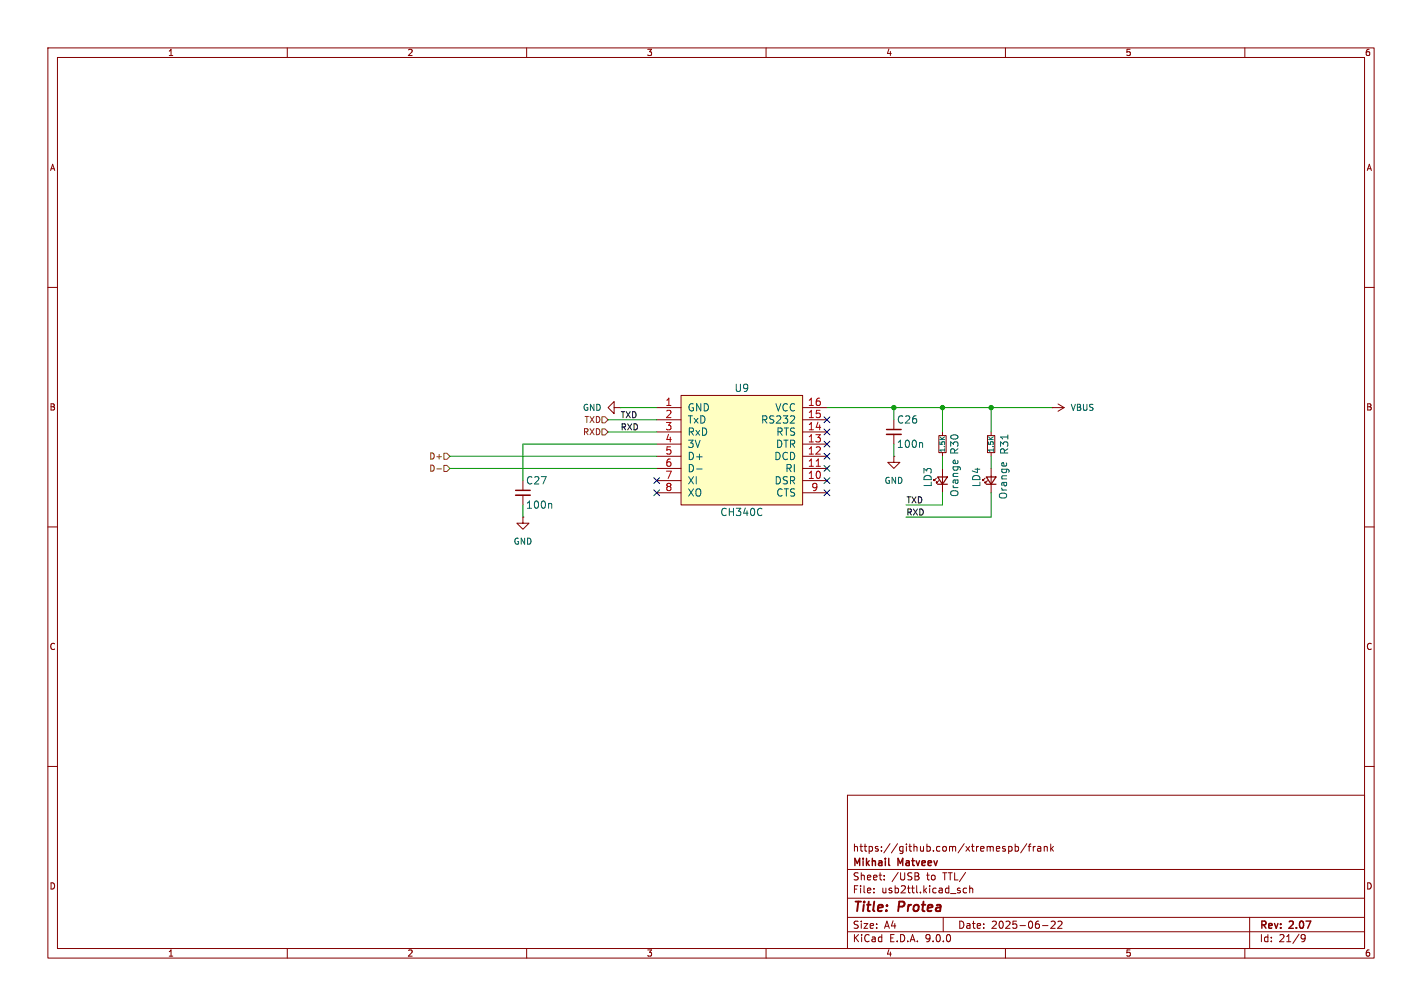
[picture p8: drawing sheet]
<svg xmlns="http://www.w3.org/2000/svg" width="297mm" height="210mm" viewBox="0 0 297 210" stroke-linecap="round" stroke-linejoin="round" font-family="sans-serif">
<g fill="none" stroke="#840000" stroke-width=".21">
<path d="M10 10h277v190h-277zM12 12h273v186h-273zM60 10v2M110 10v2M160 10v2M210 10v2M260 10v2M10 60h2M285 60h2M128.3 85.1v-1.3l-1.3 1.3 1.3 1.3v-1.3h1.2M129.5 85.1h.1M186.7 95.3v1.2h1.3l-1.3 1.3-1.3-1.3h1.3"/>
<path d="M186.7 95.3h.1M186.7 87.6v2.1M186.7 90.7v2M10 110h2M109.2 108v1.2h1.3l-1.3 1.3-1.3-1.3h1.3M109.2 108h.1M109.2 100.3v2.1M109.2 103.4v2M285 110h2M10 160h2M177 166h108v32h-108zM210.7 176.8l.4-.1 .3 .3-.2 .6h-.5"/>
<path d="M212 176.8l.5-.1 .2 .3-.1 .6h-.6M212 176.2v1.5M214.5 176.1l-1.3 2M214.7 176.7h.6M215.3 176.2l-.3 .2v1.3M215.8 176.7v1M216.2 176.7l-.4 .3M216.7 176.8h.6l.1 .9M217.4 177.1h-.5l-.2 .2 .2 .4 .5-.1M218.1 176.8l.2-.1 .4 .1v.9M218.1 176.7v1M219.5 176.2v1.5"/>
<path d="M219.6 177.1l.4 .6M220 176.7l-.5 .6M285 160h2M60 198v2M110 198v2M160 198v2M177 194.5h108M177 191.5h108M177 187.5h108M177 181.5h108M182.5 186.3v.1M182.5 185.5v.1"/>
<path d="M184.7 183.6v.1M184.7 182.8v.1M191.6 182.9l.4 .3-.1 .4-.2 .1M191.7 182.3l.2 .2-.2 .3M197 191.5v3M201.9 185.5l-.4-.1-.3 .3 .1 .6h.6M202.5 185.5l.2-.1 .4 .1 .1 .9M202.5 184.9v1.5M210 198v2M217.7 193.2h1.2M219.5 192.4l.6-.1 .3 .4-.9 1.1h.9M221 192.4l.5-.1 .3 .4-.9 1.1h.9"/>
<path d="M260 198v2M261 191.5v6.5M271.7 195.4l.3-.3 .5 .1a.99 .99 0 0 1-.3 1.4h-.3M271.7 195.7l.3 .3h.3l.3-.3"/>
</g>
<path d="M185.2 89.7h3M107.7 102.4h3M185.6 180.5l.2 .2" fill="none" stroke="#840000" stroke-width=".3"/>
<path d="M185.2 90.7h3M107.7 103.4h3" fill="none" stroke="#840000" stroke-width=".33"/>
<path d="M192.5 92.4l.2 .2v.8M115 105.1l.2 .2v.8" fill="none" stroke="#006464" stroke-width=".21"/>
<path d="M142.2 82.6h25.4v22.8h-25.4z" fill="#ffffc2"/>
<g fill="none" stroke="#840000" stroke-width=".21">
<path d="M137.2 85.1h5M137.2 87.6h5M137.2 90.2h5M137.2 92.7h5M137.2 95.3h5M137.2 97.8h5M142.2 82.6h25.4v22.8h-25.4zM167.6 85.1h5.1M167.6 87.6h5.1M167.6 90.2h5.1M167.6 92.7h5.1M167.6 95.3h5.1"/>
<path d="M167.6 97.8h5.1M195.6 99.8l-.5 .5v-.2v.2h.2M196.1 90.9h1.5v3.6h-1.5zM196.8 90.2v.7M196.8 94.5v.8M196.8 97.8v5.1M205.7 99.8l-.5 .5v-.2v.2h.3M206.2 90.9h1.6v3.6h-1.6zM207 90.2v.7M207 94.5v.8M207 97.8v5.1M219.7 85.1h.1"/>
<path d="M219.7 85.1h2.5M221 84.3l1.2 .8M222.2 85.1l-1.2 .8M137.2 100.3h5M137.2 102.9h5M167.6 100.3h5.1M167.6 102.9h5.1M196.1 100.3l-.5 .5v-.2v.2h.2M206.2 100.3l-.5 .5v-.2v.2h.3"/>
</g>
<path d="M145.5 97.9h1.2M199.1 96.1h.3l.2 .7M209.3 96.6h.3l.1 .7" fill="none" stroke="#006464" stroke-width=".21"/>
<path d="M170.5 97.3h.8" fill="none" stroke="#a90000" stroke-width=".21"/>
<path d="M195.8 99.6h2.1l-1.1 1.5zM206 99.6h2l-1 1.5zM195.8 101.1h2.1M206 101.1h2" fill="none" stroke="#840000" stroke-width=".25"/>
<path d="M91.2 97.9h1M92.7 94.6h.6l.7 .7-.7 .6h-.6zM92.7 97.2h.6l.7 .6-.7 .6h-.6zM125.7 89.5h.7l.6 .7-.6 .6h-.7zM125.7 87h.7l.6 .6-.6 .7h-.7z" fill="none" stroke="#725600" stroke-width=".21"/>
<g fill="none" stroke="#009600" stroke-width=".21">
<path d="M94 97.8h43.2M94 95.3h43.2M127 90.2h10.2M127 87.6h10.2M129.5 85.1h7.7M137.2 92.7h-28v7.6M172.7 85.1h47M186.7 85.1v2.5M186.7 92.7v2.6M196.8 85.1v5.1M196.8 95.3v2.5M207 85.1v5.1"/>
<path d="M207 95.3v2.5M109.2 105.4v2.6M196.8 102.9v2.5h-7.6M207 102.9v5.1h-17.8"/>
</g>
<g fill="none" stroke="#000084" stroke-width=".21">
<path d="M136.6 99.7l1.2 1.2M137.8 99.7l-1.2 1.2M172.1 87l1.2 1.2M172.1 92.1l1.2 1.2M172.1 89.6l1.2 1.2M172.1 94.6l1.2 1.3M172.1 97.2l1.2 1.2M172.1 99.7l1.2 1.2M173.3 87l-1.2 1.2M173.3 92.1l-1.2 1.2M173.3 89.6l-1.2 1.2M173.3 94.6l-1.2 1.3"/>
<path d="M173.3 97.2l-1.2 1.2M173.3 99.7l-1.2 1.2M136.6 102.3l1.2 1.2M137.8 102.3l-1.2 1.2M172.1 102.3l1.2 1.2M173.3 102.3l-1.2 1.2"/>
</g>
<g fill="#009600" stroke="#009600" stroke-width=".21">
<circle cx="186.7" cy="85.1" r=".46"/>
<circle cx="196.8" cy="85.1" r=".46"/>
<circle cx="207" cy="85.1" r=".46"/>
</g>
<g font-size="2.8" fill="#840000">
<text x="178" y="190.9">Title:</text>
<text x="187.7" y="190.9">Protea</text>
</g>
<g font-size="2.1" fill="#006464">
<text x="153.3" y="82">U9</text>
<text x="143.5" y="86.1">GND</text>
<text x="143.5" y="88.6">TxD</text>
<text x="158.9" y="88.6">RS232</text>
<text x="161.9" y="86.1">VCC</text>
<text x="187.3" y="88.6">C26</text>
<text x="143.5" y="91.2">RxD</text>
<text x="143.5" y="93.7">3V</text>
<text x="162" y="93.7">DTR</text>
<text x="162.1" y="91.2">RTS</text>
<text x="187.3" y="93.7">100n</text>
<text x="200.4" y="95" transform="rotate(-90 200.4 95)">R30</text>
<text x="210.8" y="95" transform="rotate(-90 210.8 95)">R31</text>
<text x="109.8" y="101.3">C27</text>
<text x="143.5" y="96.2">D+</text>
<text x="143.5" y="98.8">D-</text>
<text x="143.5" y="101.3">XI</text>
<text x="161.6" y="96.2">DCD</text>
<text x="161.7" y="101.3">DSR</text>
<text x="164" y="98.8">RI</text>
<text x="194.8" y="101.8" transform="rotate(-90 194.8 101.8)">LD3</text>
<text x="205" y="101.8" transform="rotate(-90 205 101.8)">LD4</text>
<text x="109.8" y="106.4">100n</text>
<text x="143.5" y="103.9">XO</text>
<text x="150.4" y="107.9">CH340C</text>
<text x="162.1" y="103.9">CTS</text>
<text x="200.4" y="103.8" transform="rotate(-90 200.4 103.8)">Orange</text>
<text x="210.5" y="104.3" transform="rotate(-90 210.5 104.3)">Orange</text>
</g>
<g font-size="2.1" fill="#a90000">
<text x="138.9" y="84.8">1</text>
<text x="138.9" y="87.4">2</text>
<text x="138.9" y="89.9">3</text>
<text x="168.7" y="84.8">16</text>
<text x="168.7" y="87.4">15</text>
<text x="168.7" y="89.9">14</text>
<text x="138.9" y="92.5">4</text>
<text x="138.9" y="95">5</text>
<text x="168.7" y="92.5">13</text>
<text x="168.7" y="95">12</text>
<text x="138.9" y="97.5">6</text>
<text x="138.9" y="100.1">7</text>
<text x="168.7" y="97.5">11</text>
<text x="168.7" y="100.1">10</text>
<text x="138.9" y="102.6">8</text>
<text x="169.4" y="102.6">9</text>
</g>
<g font-size="2.1" fill="#840000">
<text x="178" y="178">https://github.com/xtremespb/frank</text>
<text x="178" y="184">Sheet:</text>
<text x="178" y="181.2">Mikhail</text>
<text x="186.2" y="184">/USB</text>
<text x="187.6" y="181.2">Matveev</text>
<text x="193.6" y="184">to</text>
<text x="197.1" y="184">TTL/</text>
<text x="178" y="186.7">File:</text>
<text x="184.1" y="186.7">usb2ttl.kicad_sch</text>
<text x="178" y="196.9">KiCad</text>
<text x="178" y="194.1">Size:</text>
<text x="184.7" y="194.1">A4</text>
<text x="185.7" y="196.9">E.D.A.</text>
<text x="193.3" y="196.9">9.0.0</text>
<text x="200" y="194.1">Date:</text>
<text x="207" y="194.1">2025-06-22</text>
<text x="263" y="194.3">Rev:</text>
<text x="263" y="196.9">Id:</text>
<text x="267.1" y="196.9">21/9</text>
<text x="269.4" y="194.3">2.07</text>
</g>
<g font-size="1.8" fill="#840000">
<text x="35" y="11.9">1</text>
<text x="85" y="11.9">2</text>
<text x="135" y="11.9">3</text>
<text x="185" y="11.9">4</text>
<text x="235" y="11.9">5</text>
<text x="285" y="11.9">6</text>
<text x="10.3" y="35.9">A</text>
<text x="285.3" y="35.9">A</text>
<text x="10.3" y="85.9">B</text>
<text x="285.3" y="85.9">B</text>
<text x="10.3" y="135.9">C</text>
<text x="285.3" y="135.9">C</text>
<text x="10.3" y="185.9">D</text>
<text x="285.3" y="185.9">D</text>
<text x="35" y="199.9">1</text>
<text x="85" y="199.9">2</text>
<text x="135" y="199.9">3</text>
<text x="185" y="199.9">4</text>
<text x="235" y="199.9">5</text>
<text x="285" y="199.9">6</text>
</g>
<g font-size="1.8" fill="#006464">
<text x="121.6" y="86">GND</text>
<text x="223.5" y="86">VBUS</text>
<text x="184.7" y="101.2">GND</text>
<text x="107.2" y="113.9">GND</text>
</g>
<g font-size="1.8" fill="#725600">
<text x="122" y="88.5">TXD</text>
<text x="121.7" y="91">RXD</text>
<text x="89.6" y="96.1">D+</text>
<text x="89.6" y="98.7">D-</text>
</g>
<g font-size="1.8" fill="#0f0f0f">
<text x="129.5" y="87.4">TXD</text>
<text x="129.5" y="89.9">RXD</text>
<text x="189.2" y="107.7">RXD</text>
<text x="189.2" y="105.1">TXD</text>
</g>
<g font-size="1.4" fill="#006464">
<text x="197.6" y="94.6" transform="rotate(-90 197.6 94.6)">1.5K</text>
<text x="207.7" y="94.6" transform="rotate(-90 207.7 94.6)">1.5K</text>
</g>
</svg>
